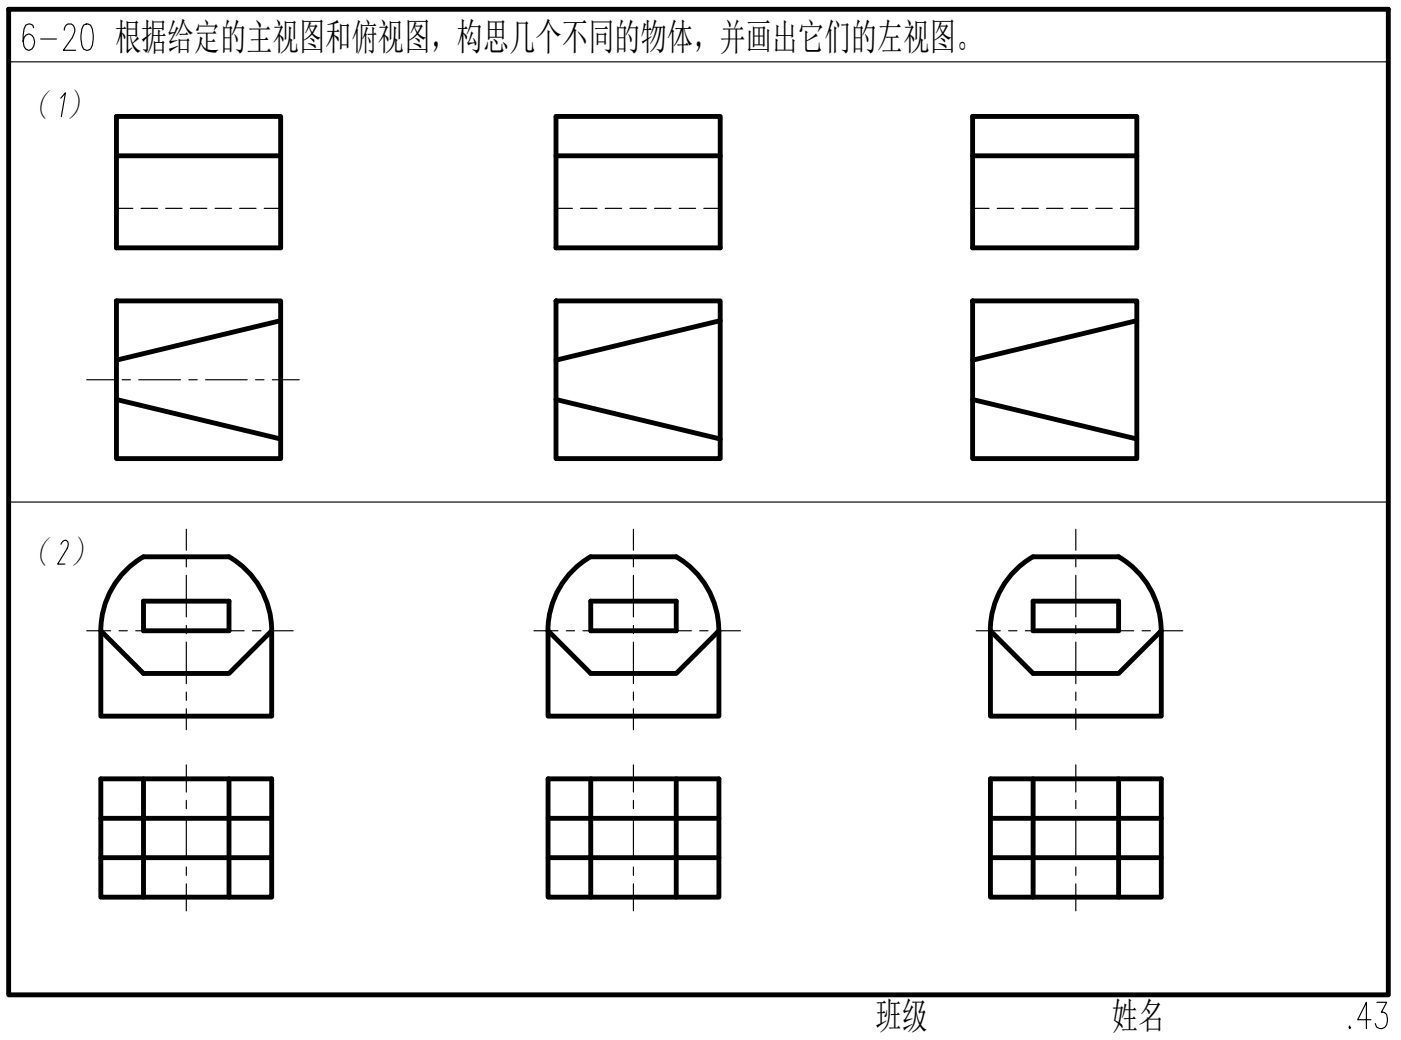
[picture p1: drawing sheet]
<svg xmlns="http://www.w3.org/2000/svg" width="116mm" height="86mm" viewBox="0 0 116 86" stroke-linecap="round" stroke-linejoin="round" font-family="sans-serif">
<g fill="none" stroke="#000" stroke-width=".4">
<path d="M.7 .8h113.9v81.3h-113.9zM9.6 9.6h13.6v10.9h-13.6zM9.6 12.9h13.6M45.9 9.6h13.6v10.9h-13.6zM45.9 12.9h13.6M80.3 9.6h13.6v10.9h-13.6zM80.3 12.9h13.6M9.6 24.8h13.6v13.1h-13.6zM9.6 33l13.6 3.2M23.2 26.5l-13.6 3.2M45.9 24.8h13.6v13.1h-13.6zM45.9 33l13.6 3.2"/>
<path d="M59.5 26.5l-13.6 3.2M80.3 24.8h13.6v13.1h-13.6zM80.3 33l13.6 3.2M93.9 26.5l-13.6 3.2M8.3 52.1v7h14.1v-7M8.3 52.1l3.5 3.5h7.1l3.5-3.5M8.3 52.1a7 7 0 0 1 3.5-6.1h7.1a7.1 7.1 0 0 1 3.5 6.1M11.8 49.6h7.1v2.5h-7.1zM45.2 52.1a7 7 0 0 1 3.6-6.1h7a7.1 7.1 0 0 1 3.5 6.1M45.2 52.1l3.6 3.5h7l3.6-3.5v7h-14.2zM48.8 49.6h7v2.5h-7zM81.8 52.1l3.5 3.5h7.1l3.5-3.5v7h-14.1z"/>
<path d="M85.3 49.6h7.1v2.5h-7.1zM92.3 46a7.1 7.1 0 0 1 3.6 6.1M92.4 46h-7.1a7.1 7.1 0 0 0-3.5 6.1M8.3 64.3h14.1v9.8h-14.1zM8.3 67.6h14.1M8.3 70.8h14.1M11.8 64.3v9.8M18.9 64.3v9.8M45.2 64.3h14.2v9.8h-14.2zM45.2 67.6h14.2M45.2 70.8h14.2M48.8 64.3v9.8"/>
<path d="M55.8 64.3v9.8M81.8 64.3h14.1v9.8h-14.1zM81.8 67.6h14.1M81.8 70.8h14.1M85.3 64.3v9.8M92.4 64.3v9.8"/>
</g>
<!-- layer: 0 -->
<path d="M.7 5.1h113.9M5 8.1l.4-.4-.3 1.9M.7 41.4h113.9M111.4 84.7v.1v.1l.1-.1M113.2 84.2h-1.1l.7-1.5v2.2M113.7 82.7h.8l-.4 .9h.2a.81 .81 0 0 1-.2 1.3 .45 .45 0 0 1-.6-.4" fill="none" stroke="#000" stroke-width=".1"/>
<path d="M2.8 2.3l-.1-.2-.2-.1-.4 .1a2.35 2.35 0 0 0 0 1.9l.2 .2a.7 .7 0 0 0 .6-.7 .7 .7 0 0 0-.6-.7l-.2 .1-.2 .5M3.4 3.2h1.3M5.3 2.5l.1-.3a.48 .48 0 0 1 .7-.1 .48 .48 0 0 1 0 .7l-.9 1.4h1M6.9 2.1l.2-.1 .4 .1a2.25 2.25 0 0 1 0 1.9l-.2 .2-.4-.2a2.34 2.34 0 0 1 0-1.9z" fill="none" stroke="#000" stroke-width=".1"/>
<g fill="none" stroke="#000" stroke-width=".1">
<path d="M9.6 17.2h1.4M11.6 17.2h1.4M13.7 17.2h1.3M15.7 17.2h1.4M17.8 17.2h1.3M19.8 17.2h1.3M21.8 17.2h1.4M45.9 17.2h1.4M47.9 17.2h1.4M50 17.2h1.3M52 17.2h1.4M54 17.2h1.4"/>
<path d="M56.1 17.2h1.3M58.1 17.2h1.4M80.3 17.2h1.4M82.3 17.2h1.4M84.4 17.2h1.3M86.4 17.2h1.4M88.4 17.2h1.4M90.5 17.2h1.3M92.5 17.2h1.4"/>
</g>
<g fill="none" stroke="#000" stroke-width=".1">
<path d="M7.2 31.4h2.2M10.1 31.4h.7M11.5 31.4h3.4M15.6 31.4h.7M17 31.4h3.4M21.1 31.4h.7M22.5 31.4h2.2M7.2 52.1h1.9M9.8 52.1h.7M11.2 52.1h3.5M15.3 52.1h.7M15.4 43.7v1.7"/>
<path d="M15.4 46.1v.7M15.4 47.5v3.4M15.4 51.6v.7M15.4 53v3.4M15.4 57.1v.7M15.4 58.5v1.7M16.7 52.1h3.5M20.8 52.1h.7M22.2 52.1h2M44.1 52.1h2M46.8 52.1h.6M48.1 52.1h3.5"/>
<path d="M52.3 52.1h.7M52.3 43.7v1.7M52.3 46.1v.7M52.3 47.5v3.4M52.3 51.6v.7M52.3 53v3.4M52.3 57.1v.7M52.3 58.5v1.7M53.6 52.1h3.5M57.8 52.1h.7M59.1 52.1h2M80.6 52.1h2"/>
<path d="M83.3 52.1h.7M84.7 52.1h3.4M88.8 52.1h.7M88.8 43.7v1.7M88.8 46.1v.7M88.8 47.5v3.4M88.8 51.6v.7M88.8 53v3.4M88.8 57.1v.7M88.8 58.5v1.7M90.2 52.1h3.4M94.3 52.1h.7"/>
<path d="M95.7 52.1h2M15.4 63.1v2.3M15.4 66.1v.7M15.4 67.5v3.4M15.4 71.6v.7M15.4 73v2.2M52.3 63.1v2.3M52.3 66.1v.7M52.3 67.5v3.4M52.3 71.6v.7M52.3 73v2.2M88.8 63.1v2.3"/>
<path d="M88.8 66.1v.7M88.8 67.5v3.4M88.8 71.6v.7M88.8 73v2.2"/>
</g>
<text font-size="4" x="7" y="47.9" transform="rotate(-90 7 47.9)">2）</text>
<g font-size="3.2">
<text x="1.9" y="9.7">（ ）</text>
<text x="1.9" y="46.7">（ ）</text>
</g>
<g font-size="3.1">
<text x="9.5" y="4.2">根据给定的主视图和俯视图，构思几个不同的物体，并画出它们的左视图。</text>
<text x="72.3" y="84.9">班级</text>
<text x="91.8" y="84.9">姓名</text>
</g>
</svg>
